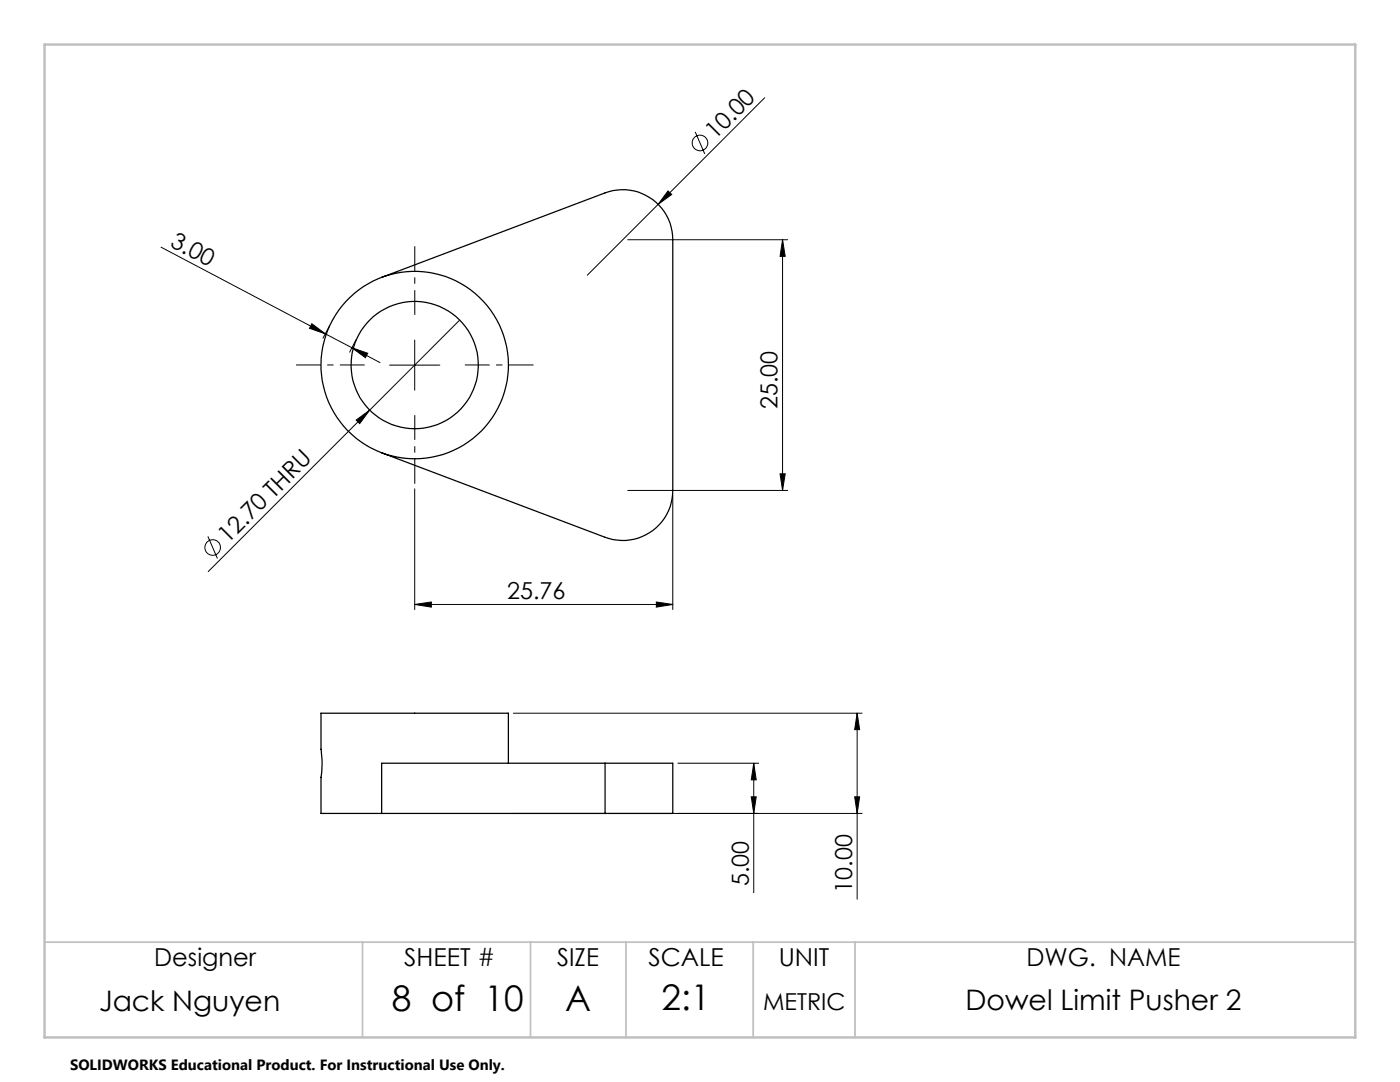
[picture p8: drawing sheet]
<svg xmlns="http://www.w3.org/2000/svg" width="279mm" height="216mm" viewBox="0 0 279 216" stroke-linecap="round" stroke-linejoin="round" font-family="sans-serif">
<g fill="none" stroke="#000" stroke-width=".25">
<path d="M76.2 55.4l44.6-16.9a10 10 0 0 1 13.5 9.3v50.1a10 10 0 0 1-13.5 9.3l-44.6-16.9M101.5 152.3v-10h-37.4v7.2a18.7 18.7 0 0 1 0 5.6v7.2h12.1M120.8 152.3h13.5v10h-13.5M120.8 152.3v10M120.8 152.3h-44.6v10M76.2 162.3h44.6"/>
<circle cx="82.8" cy="72.8" r="12.7"/>
<circle cx="82.8" cy="72.9" r="18.7"/>
</g>
<g fill="none" stroke="#000" stroke-width=".2">
<path d="M152.6 19.5l-35.4 35.4M133.3 38.1l.8 .7-2.8 2zM138.7 26.3l2 4.4M32.1 49.3l38.1 20.1M125.3 47.8h31.9M156.2 47.8l.5 3.4h-1zM156.2 47.8v50.1M62.2 64.6l2.7 2-3.1-1.1zM65.8 65l-1.3 2.5M70.2 69.4l3.2 1.1-.5 .9zM70.2 69.4l5.6 3M71 67.8l-1.2 2.5"/>
<path d="M77.8 72.8h10M82.8 67.8v10.1M91.8 63.9l-50.2 50.2M71.1 83.8l2.7-2-2 2.7zM82.8 97.5v24.1M125.3 97.9h31.9M134.3 98.8v22.8M155.7 94.5h1l-.5 3.4zM41.5 107l1.9 4.4M82.8 120.6l3.3-.5v1zM82.8 120.6h51.5M131 120.1l3.3 .5-3.3 .5z"/>
<path d="M102.4 142.3h69.6M135.3 152.3h16.1M149.9 159h1l-.5 3.3zM150.4 152.3l.5 3.3h-1zM150.4 152.3v25.8M170.6 159h1l-.5 3.3zM171.1 142.3l.5 3.3h-1zM171.1 142.3v37.1M102.4 162.3h69.6"/>
<circle cx="139.7" cy="28.5" r="1.56"/>
<circle cx="42.4" cy="109.3" r="1.55"/>
</g>
<path d="M72.8 72.8h-13.7M82.8 62.8v-13.7M92.8 72.8h13.7M82.8 82.8v13.7" fill="none" stroke="#000" stroke-width=".2" stroke-dasharray="15.2 1.3 1.3 1.3" stroke-dashoffset="10.3" stroke-linecap="butt"/>
<path d="M8.9 188h261.6M72.4 188v19M105.9 188v19M124.9 188v19M150.3 188v19M170.6 188v19" fill="none" stroke="#c0c0c0" stroke-width=".35"/>
<path d="M8.9 8.9h261.6v198.1h-261.6z" fill="none" stroke="#c0c0c0" stroke-width=".5"/>
<g fill="#000">
<path d="M133.3 38.1l.8 .7-2.8 2zM71.1 83.8l2.7-2-2 2.7z"/>
<path d="M70.2 69.4l3.2 1.1-.5 .9zM62.2 64.6l2.7 2-3.1-1.1z"/>
<path d="M82.8 120.6l3.3-.5v1zM131 120.1l3.3 .5-3.3 .5z"/>
<path d="M149.9 159h1l-.5 3.3zM150.4 152.3l.5 3.3h-1zM170.6 159h1l-.5 3.3zM171.1 142.3l.5 3.3h-1zM155.7 94.5h1l-.5 3.4zM156.2 47.8l.5 3.4h-1z"/>
</g>
<g font-size="7.1">
<text x="78.2" y="201.7">8 of 10</text>
<text x="112.8" y="201.7">A</text>
<text x="132" y="201.6">2:1</text>
</g>
<g font-size="5.6">
<text x="19.8" y="201.7">Jack Nguyen</text>
<text x="192.7" y="201.6">Dowel Limit Pusher 2</text>
</g>
<g font-size="4.9">
<text x="30.8" y="192.8">Designer</text>
<text x="80.7" y="192.8">SHEET #</text>
<text x="111.2" y="192.8">SIZE</text>
<text x="129.4" y="192.8">SCALE</text>
<text x="155.4" y="192.8">UNIT</text>
<text x="204.9" y="192.8">DWG. NAME</text>
</g>
<g font-size="4.7">
<text x="142.7" y="27.9" transform="rotate(-45 142.7 27.9)">10.00</text>
<text x="33.8" y="49" transform="rotate(28 33.8 49)">3.00</text>
<text x="155.2" y="81.6" transform="rotate(-90 155.2 81.6)">25.00</text>
<text x="45.5" y="108.6" transform="rotate(-45 45.5 108.6)">12.70 THRU</text>
<text x="101.2" y="119.6">25.76</text>
<text x="149.4" y="176.8" transform="rotate(-90 149.4 176.8)">5.00</text>
<text x="170.1" y="178.1" transform="rotate(-90 170.1 178.1)">10.00</text>
<text x="152.3" y="201.6">METRIC</text>
</g>
<text font-size="3" x="14" y="213.5">SOLIDWORKS Educational Product. For Instructional Use Only.</text>
</svg>
